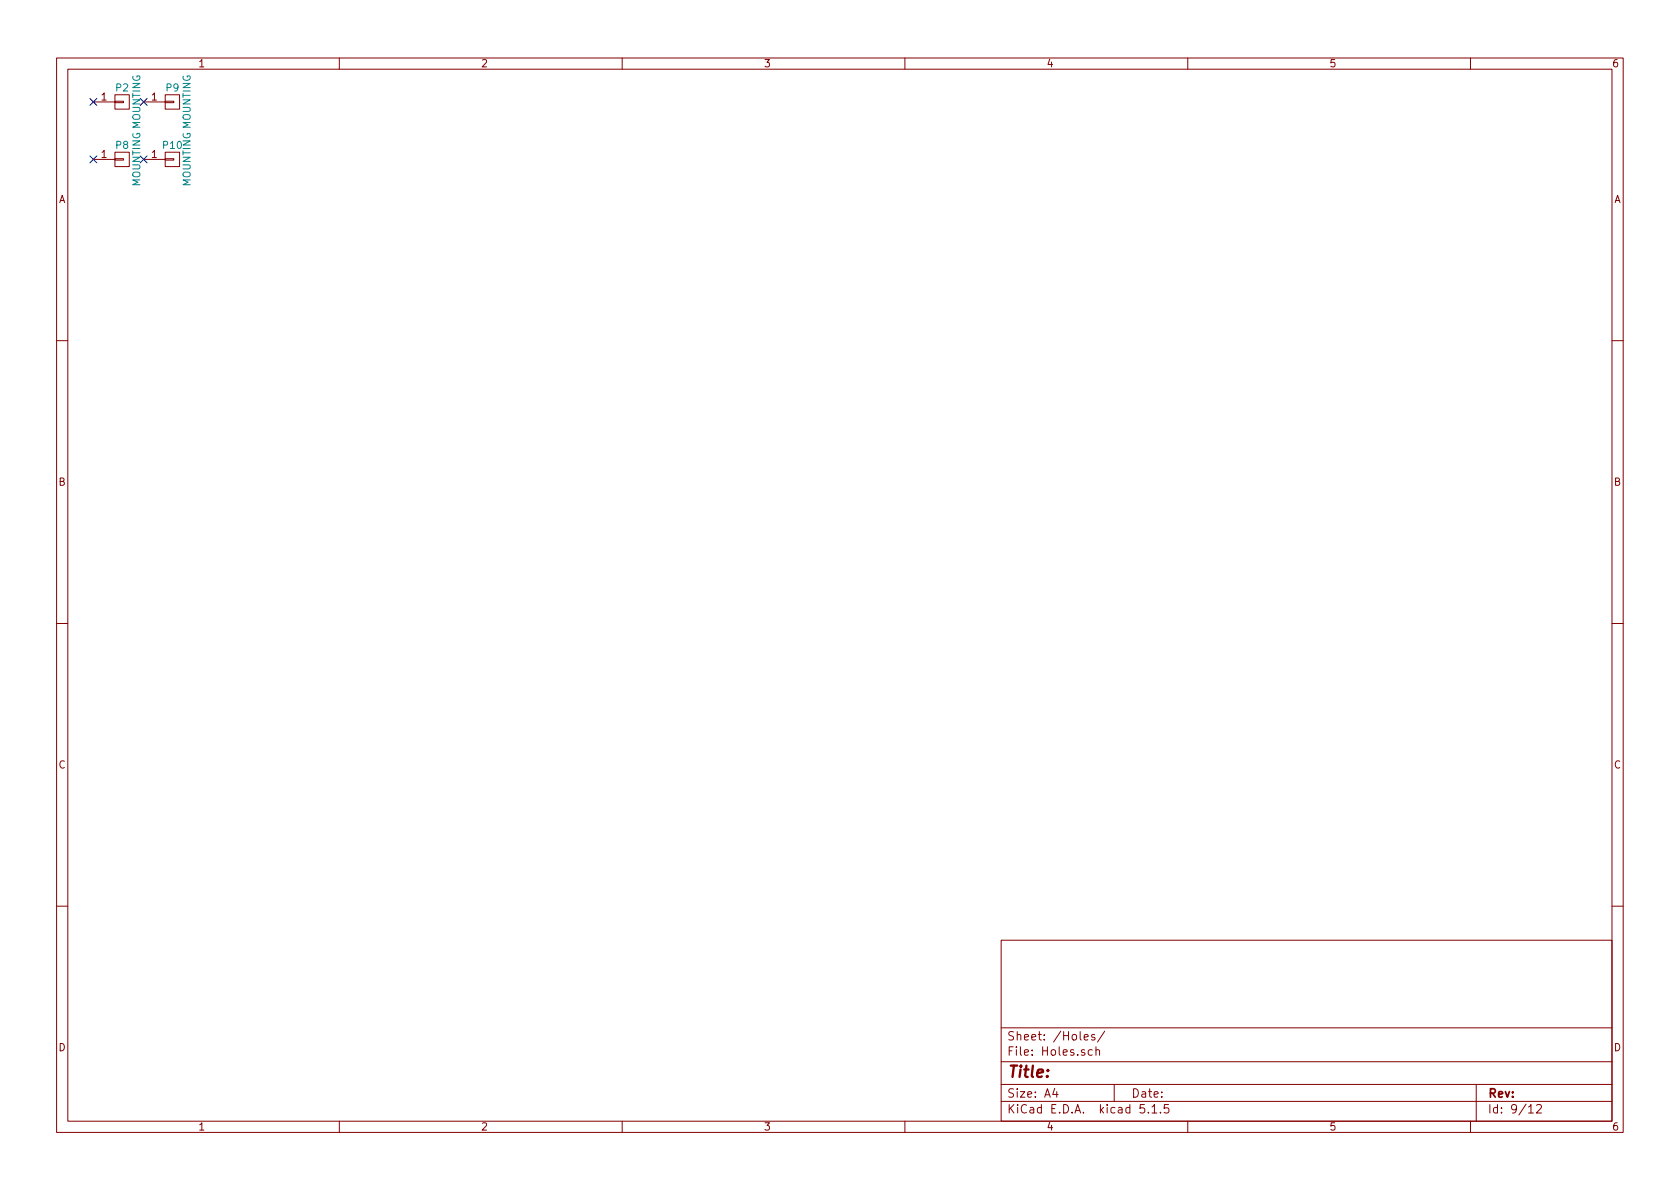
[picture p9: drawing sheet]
<svg xmlns="http://www.w3.org/2000/svg" width="297mm" height="210mm" viewBox="0 0 297 210" stroke-linecap="round" stroke-linejoin="round" font-family="sans-serif">
<g fill="none" stroke="#840000" stroke-width=".18">
<path d="M10 10.3h277v189.9h-277zM12 12.2h273v186.1h-273zM16.5 18h3.8M20.3 17.9h1.5v.3h-1.5zM20.3 16.8h2.6v2.5h-2.6zM25.4 18h3.8M29.2 17.9h1.5v.3h-1.5zM29.2 16.8h2.5v2.5h-2.5zM60 10.3v1.9M110 10.3v1.9M160 10.3v1.9M210 10.3v1.9"/>
<path d="M260 10.3v1.9M16.5 28.2h3.8M20.3 28.1h1.5v.2h-1.5zM20.3 26.9h2.6v2.6h-2.6zM25.4 28.2h3.8M29.2 28.1h1.5v.2h-1.5zM29.2 26.9h2.5v2.6h-2.5zM10 60.2h2M285 60.2h2M10 110.3h2M285 110.3h2M10 160.2h2"/>
<path d="M177 166.3h108v32h-108zM285 160.2h2M60 198.3v1.9M110 198.3v1.9M160 198.3v1.9M177 194.8h108M177 191.8h108M177 187.8h108M177 181.8h108M186.5 192.5l-.4 1h1M186.8 193v1M191.7 183.4l.7-.1-.1-.3-.4-.1-.2 .2 .1 .7h.5"/>
<path d="M193.1 185.7l-.4-.1-.3 .3 .1 .6 .2 .1 .4-.1M193.5 183l-.3-.1-.2 .2 .1 .3 .4 .1v.3h-.5M193.8 185.7a.37 .37 0 0 1 .6 .1v.8M193.8 185.1v1.5M195.3 182.3l-1.2 2M197 191.8v3M202.3 195.3h-.7l-.1 .7 .3-.1 .5 .1 .1 .2-.1 .5-.2 .1-.6-.1M203 196.7v.1M203.7 195.8l.4-.5v1.5M203.7 196.8h.8M205.2 196.7v.1M206.6 195.3h-.7l-.1 .7 .2-.1 .6 .1 .1 .2-.1 .5-.2 .1-.6-.1"/>
<path d="M210 198.3v1.9M260 198.3v1.9M261 191.8v6.5M270.3 195.8l.4-.5v1.5M270.3 196.8h.8M271.7 195.5l.2-.2h.4l.2 .5-.9 1h.9"/>
</g>
<path d="M15.9 17.4l1.2 1.2M17.1 17.4l-1.2 1.2M24.8 17.4l1.2 1.2M26 17.4l-1.2 1.2M15.9 27.6l1.2 1.2M17.1 27.6l-1.2 1.2M24.8 27.6l1.2 1.2M26 27.6l-1.2 1.2" fill="none" stroke="#000084" stroke-width=".18"/>
<text font-size="2.8" fill="#840000" x="178" y="190.5">Title:</text>
<g font-size="2.1" fill="#840000">
<text x="178" y="184">Sheet: /Holes/</text>
<text x="178" y="186.7">File: Holes.sch</text>
<text x="178" y="196.9">KiCad E.D.A. kicad 5.1.5</text>
<text x="178" y="194.1">Size: A4</text>
<text x="200" y="194.1">Date:</text>
<text x="263" y="194.1">Rev:</text>
<text x="263" y="196.9">Id: 9/12</text>
</g>
<g font-size="1.8" fill="#840000">
<text x="35" y="11.9">1</text>
<text x="85" y="11.9">2</text>
<text x="135" y="11.9">3</text>
<text x="185" y="11.9">4</text>
<text x="235" y="11.9">5</text>
<text x="285" y="11.9">6</text>
<text x="17.9" y="17.8">1</text>
<text x="26.8" y="17.8">1</text>
<text x="17.9" y="27.9">1</text>
<text x="26.8" y="27.9">1</text>
<text x="10.4" y="35.9">A</text>
<text x="285.4" y="35.9">A</text>
<text x="10.4" y="85.9">B</text>
<text x="285.4" y="85.9">B</text>
<text x="10.4" y="135.9">C</text>
<text x="285.4" y="135.9">C</text>
<text x="10.4" y="185.9">D</text>
<text x="285.4" y="185.9">D</text>
<text x="35" y="199.9">1</text>
<text x="85" y="199.9">2</text>
<text x="135" y="199.9">3</text>
<text x="185" y="199.9">4</text>
<text x="235" y="199.9">5</text>
<text x="285" y="199.9">6</text>
</g>
<g font-size="1.8" fill="#008484">
<text x="20.5" y="16.2">P2</text>
<text x="29.4" y="16.2">P9</text>
<text x="20.5" y="26.3">P8</text>
<text x="28.9" y="26.3">P10</text>
<text x="24.8" y="33" transform="rotate(-90 24.8 33)">MOUNTING MOUNTING</text>
<text x="33.7" y="33" transform="rotate(-90 33.7 33)">MOUNTING MOUNTING</text>
</g>
</svg>
